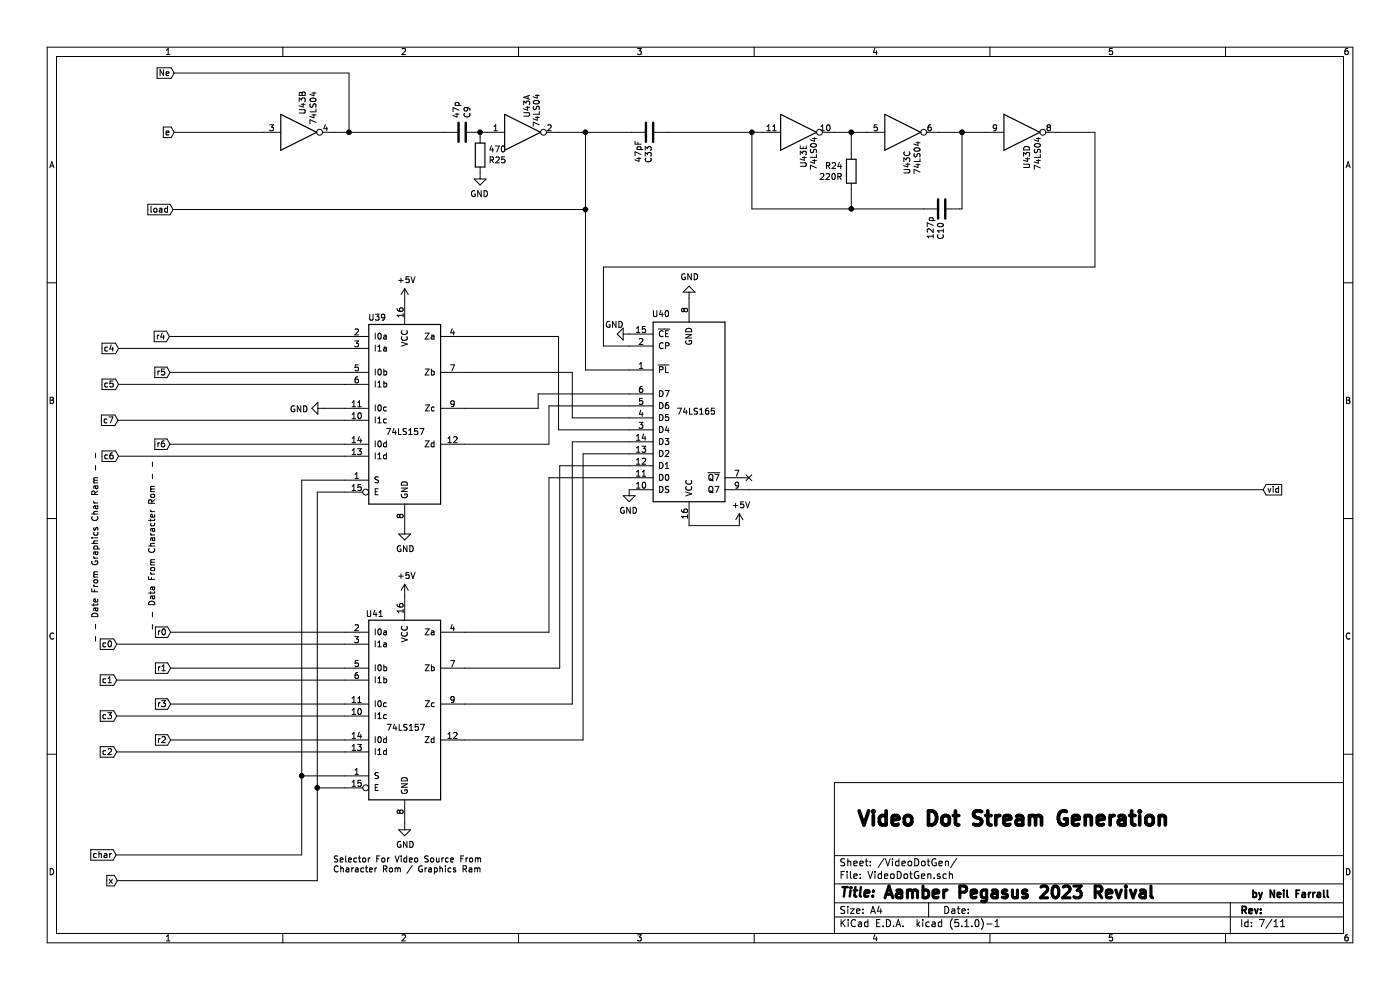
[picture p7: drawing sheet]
EESchema Schematic File Version 4
LIBS:Pegasus2023-cache
EELAYER 29 0
EELAYER END
$Descr A4 11693 8268
encoding utf-8
Sheet 7 11
Title ""
Date ""
Rev ""
Comp ""
Comment1 ""
Comment2 ""
Comment3 ""
Comment4 ""
$EndDescr
$Comp
L 74xx:74LS157 U39
U 1 1
P 3380 3410
F 0 "U39" H 3150 4170 50  0000 C CNN
F 1 "74LS157" H 3385 3215 50  0000 C CNN
F 2 "Package_DIP:DIP-16_W7.62mm_Socket_LongPads" H 3380 3410 50  0001 C CNN
F 3 "http://www.ti.com/lit/gpn/sn74LS157" H 3380 3410 50  0001 C CNN
	1    3380 3410
	1    0    0    -1  
$EndComp
$Comp
L 74xx:74LS157 U41
U 1 1
P 3380 5880
F 0 "U41" H 3130 6635 50  0000 C CNN
F 1 "74LS157" H 3390 5685 50  0000 C CNN
F 2 "Package_DIP:DIP-16_W7.62mm_Socket_LongPads" H 3380 5880 50  0001 C CNN
F 3 "http://www.ti.com/lit/gpn/sn74LS157" H 3380 5880 50  0001 C CNN
	1    3380 5880
	1    0    0    -1  
$EndComp
$Comp
L 74xx:74LS165 U40
U 1 1
P 5755 3490
F 0 "U40" H 5520 2625 50  0000 C CNN
F 1 "74LS165" H 5815 3440 50  0000 C CNN
F 2 "Package_DIP:DIP-16_W7.62mm_Socket_LongPads" H 5755 3490 50  0001 C CNN
F 3 "http://www.ti.com/lit/gpn/sn74LS165" H 5755 3490 50  0001 C CNN
	1    5755 3490
	1    0    0    1   
$EndComp
$Comp
L 74xx:74LS04 U43
U 2 1
P 2495 1105
F 0 "U43" V 2525 960 50  0000 R CNN
F 1 "74LS04" V 2615 1045 50  0000 R CNN
F 2 "Package_DIP:DIP-14_W7.62mm_Socket_LongPads" H 2495 1105 50  0001 C CNN
F 3 "http://www.ti.com/lit/gpn/sn74LS04" H 2495 1105 50  0001 C CNN
	2    2495 1105
	1    0    0    1   
$EndComp
$Comp
L 74xx:74LS04 U43
U 1 1
P 4365 1105
F 0 "U43" V 4400 985 50  0000 R CNN
F 1 "74LS04" V 4480 1065 50  0000 R CNN
F 2 "Package_DIP:DIP-14_W7.62mm_Socket_LongPads" H 4365 1105 50  0001 C CNN
F 3 "http://www.ti.com/lit/gpn/sn74LS04" H 4365 1105 50  0001 C CNN
	1    4365 1105
	1    0    0    1   
$EndComp
$Comp
L 74xx:74LS04 U43
U 4 1
P 8535 1105
F 0 "U43" V 8575 1415 50  0000 R CNN
F 1 "74LS04" V 8665 1425 50  0000 R CNN
F 2 "Package_DIP:DIP-14_W7.62mm_Socket_LongPads" H 8535 1105 50  0001 C CNN
F 3 "http://www.ti.com/lit/gpn/sn74LS04" H 8535 1105 50  0001 C CNN
	4    8535 1105
	1    0    0    1   
$EndComp
$Comp
L 74xx:74LS04 U43
U 3 1
P 7540 1105
F 0 "U43" V 7575 1460 50  0000 R CNN
F 1 "74LS04" V 7660 1460 50  0000 R CNN
F 2 "Package_DIP:DIP-14_W7.62mm_Socket_LongPads" H 7540 1105 50  0001 C CNN
F 3 "http://www.ti.com/lit/gpn/sn74LS04" H 7540 1105 50  0001 C CNN
	3    7540 1105
	1    0    0    1   
$EndComp
$Comp
L 74xx:74LS04 U43
U 5 1
P 6670 1105
F 0 "U43" V 6710 1405 50  0000 R CNN
F 1 "74LS04" V 6795 1425 50  0000 R CNN
F 2 "Package_DIP:DIP-14_W7.62mm_Socket_LongPads" H 6670 1105 50  0001 C CNN
F 3 "http://www.ti.com/lit/gpn/sn74LS04" H 6670 1105 50  0001 C CNN
	5    6670 1105
	1    0    0    1   
$EndComp
$Comp
L Device:C C10
U 1 1
P 7865 1745
F 0 "C10" H 7605 1740 50  0000 L CNN
F 1 "127p" H 7610 1655 50  0000 L CNN
F 2 "Capacitor_THT:C_Disc_D3.8mm_W2.6mm_P2.50mm" H 7903 1595 50  0001 C CNN
F 3 "~" H 7865 1745 50  0001 C CNN
	1    7865 1745
	0    1    -1   0   
$EndComp
$Comp
L Device:C C9
U 1 1
P 3860 1105
F 0 "C9" H 3975 1151 50  0000 L CNN
F 1 "47p" H 3975 1060 50  0000 L CNN
F 2 "Capacitor_THT:C_Disc_D3.8mm_W2.6mm_P2.50mm" H 3898 955 50  0001 C CNN
F 3 "~" H 3860 1105 50  0001 C CNN
	1    3860 1105
	0    1    -1   0   
$EndComp
$Comp
L Device:R R25
U 1 1
P 4010 1295
F 0 "R25" H 4080 1341 50  0000 L CNN
F 1 "470" H 4080 1250 50  0000 L CNN
F 2 "Resistor_THT:R_Axial_DIN0411_L9.9mm_D3.6mm_P15.24mm_Horizontal" V 3940 1295 50  0001 C CNN
F 3 "~" H 4010 1295 50  0001 C CNN
	1    4010 1295
	1    0    0    1   
$EndComp
$Comp
L Device:R R24
U 1 1
P 7110 1430
F 0 "R24" H 7180 1476 50  0000 L CNN
F 1 "220R" H 7180 1385 50  0000 L CNN
F 2 "Resistor_THT:R_Axial_DIN0411_L9.9mm_D3.6mm_P15.24mm_Horizontal" V 7040 1430 50  0001 C CNN
F 3 "~" H 7110 1430 50  0001 C CNN
	1    7110 1430
	-1   0    0    -1  
$EndComp
Text GLabel 10550 4090 2    50   Input ~ 0
vid
Text GLabel 1455 610  0    50   Input ~ 0
Ne
Text GLabel 1455 1105 0    50   Input ~ 0
e
Text GLabel 980  7355 0    50   Input ~ 0
x
Text GLabel 970  7140 0    50   Input ~ 0
char
Text GLabel 975  5380 0    50   Input ~ 0
c0
Text GLabel 985  3510 0    50   Input ~ 0
c7
Text GLabel 1425 5280 0    50   Input ~ 0
r0
Text GLabel 1420 3710 0    50   Input ~ 0
r6
Text GLabel 975  5680 0    50   Input ~ 0
c1
Text GLabel 975  6280 0    50   Input ~ 0
c2
Text GLabel 975  5980 0    50   Input ~ 0
c3
Text GLabel 990  2910 0    50   Input ~ 0
c4
Text GLabel 990  3210 0    50   Input ~ 0
c5
Text GLabel 990  3810 0    50   Input ~ 0
c6
Text GLabel 1425 5580 0    50   Input ~ 0
r1
Text GLabel 1425 6180 0    50   Input ~ 0
r2
Text GLabel 1425 5880 0    50   Input ~ 0
r3
Text GLabel 1415 2810 0    50   Input ~ 0
r4
Text GLabel 1420 3110 0    50   Input ~ 0
r5
Wire Wire Line
	2880 6580 2650 6580
Wire Wire Line
	2880 4010 2520 4010
Wire Wire Line
	2880 3710 1420 3710
Wire Wire Line
	2880 3110 1420 3110
Wire Wire Line
	2880 2810 1415 2810
Wire Wire Line
	2880 3410 2705 3410
$Comp
L power:GND #PWR085
U 1 1
P 2705 3410
F 0 "#PWR085" H 2705 3160 50  0001 C CNN
F 1 "GND" V 2710 3282 50  0000 R CNN
F 2 "" H 2705 3410 50  0001 C CNN
F 3 "" H 2705 3410 50  0001 C CNN
	1    2705 3410
	0    1    1    0   
$EndComp
$Comp
L power:GND #PWR087
U 1 1
P 3380 4410
F 0 "#PWR087" H 3380 4160 50  0001 C CNN
F 1 "GND" H 3385 4237 50  0000 C CNN
F 2 "" H 3380 4410 50  0001 C CNN
F 3 "" H 3380 4410 50  0001 C CNN
	1    3380 4410
	1    0    0    -1  
$EndComp
$Comp
L power:GND #PWR089
U 1 1
P 3380 6880
F 0 "#PWR089" H 3380 6630 50  0001 C CNN
F 1 "GND" H 3385 6707 50  0000 C CNN
F 2 "" H 3380 6880 50  0001 C CNN
F 3 "" H 3380 6880 50  0001 C CNN
	1    3380 6880
	1    0    0    -1  
$EndComp
$Comp
L power:GND #PWR093
U 1 1
P 5755 2490
F 0 "#PWR093" H 5755 2240 50  0001 C CNN
F 1 "GND" H 5760 2317 50  0000 C CNN
F 2 "" H 5755 2490 50  0001 C CNN
F 3 "" H 5755 2490 50  0001 C CNN
	1    5755 2490
	1    0    0    1   
$EndComp
NoConn ~ 6255 3990
Wire Wire Line
	3880 5280 4585 5280
Wire Wire Line
	4585 5280 4585 3990
Wire Wire Line
	4585 3990 5255 3990
Wire Wire Line
	2880 5280 1425 5280
Wire Wire Line
	2880 5580 1425 5580
Wire Wire Line
	2880 5880 1425 5880
Wire Wire Line
	2880 6180 1425 6180
Wire Wire Line
	3880 5580 4675 5580
Wire Wire Line
	4675 5580 4675 3890
Wire Wire Line
	4675 3890 5255 3890
Wire Wire Line
	3880 5880 4780 5880
Wire Wire Line
	4780 5880 4780 3690
Wire Wire Line
	4780 3690 5255 3690
Wire Wire Line
	3880 6180 4870 6180
Wire Wire Line
	4870 6180 4870 3790
Wire Wire Line
	4870 3790 5255 3790
Wire Wire Line
	3880 2810 4665 2810
Wire Wire Line
	3880 3110 4780 3110
Wire Wire Line
	4780 3110 4780 3490
Wire Wire Line
	4780 3490 5255 3490
Wire Wire Line
	3880 3410 4495 3410
Wire Wire Line
	3880 3710 4585 3710
Wire Wire Line
	4585 3710 4585 3390
Wire Wire Line
	4585 3390 5255 3390
Wire Wire Line
	4495 3410 4495 3290
Wire Wire Line
	4495 3290 5255 3290
Wire Wire Line
	4665 2810 4665 3590
Wire Wire Line
	4665 3590 5255 3590
$Comp
L power:GND #PWR092
U 1 1
P 5255 4090
F 0 "#PWR092" H 5255 3840 50  0001 C CNN
F 1 "GND" H 5260 3917 50  0000 C CNN
F 2 "" H 5255 4090 50  0001 C CNN
F 3 "" H 5255 4090 50  0001 C CNN
	1    5255 4090
	-1   0    0    -1  
$EndComp
$Comp
L power:GND #PWR091
U 1 1
P 5255 2790
F 0 "#PWR091" H 5255 2540 50  0001 C CNN
F 1 "GND" V 5330 2745 50  0000 R CNN
F 2 "" H 5255 2790 50  0001 C CNN
F 3 "" H 5255 2790 50  0001 C CNN
	1    5255 2790
	0    1    -1   0   
$EndComp
Wire Wire Line
	5255 2890 5040 2890
Wire Wire Line
	5255 3090 4890 3090
$Comp
L power:+5V #PWR094
U 1 1
P 6175 4390
F 0 "#PWR094" H 6175 4240 50  0001 C CNN
F 1 "+5V" H 6190 4563 50  0000 C CNN
F 2 "" H 6175 4390 50  0001 C CNN
F 3 "" H 6175 4390 50  0001 C CNN
	1    6175 4390
	1    0    0    -1  
$EndComp
Wire Wire Line
	5755 4390 6175 4390
$Comp
L power:+5V #PWR086
U 1 1
P 3380 2510
F 0 "#PWR086" H 3380 2360 50  0001 C CNN
F 1 "+5V" H 3395 2683 50  0000 C CNN
F 2 "" H 3380 2510 50  0001 C CNN
F 3 "" H 3380 2510 50  0001 C CNN
	1    3380 2510
	1    0    0    -1  
$EndComp
$Comp
L power:+5V #PWR088
U 1 1
P 3380 4980
F 0 "#PWR088" H 3380 4830 50  0001 C CNN
F 1 "+5V" H 3395 5153 50  0000 C CNN
F 2 "" H 3380 4980 50  0001 C CNN
F 3 "" H 3380 4980 50  0001 C CNN
	1    3380 4980
	1    0    0    -1  
$EndComp
Wire Wire Line
	4010 1105 4065 1105
Connection ~ 4010 1105
$Comp
L power:GND #PWR090
U 1 1
P 4010 1445
F 0 "#PWR090" H 4010 1195 50  0001 C CNN
F 1 "GND" H 4015 1272 50  0000 C CNN
F 2 "" H 4010 1445 50  0001 C CNN
F 3 "" H 4010 1445 50  0001 C CNN
	1    4010 1445
	-1   0    0    -1  
$EndComp
Wire Wire Line
	3710 1105 2915 1105
Connection ~ 2915 1105
Wire Wire Line
	2915 1105 2795 1105
Wire Wire Line
	2880 4110 2650 4110
Wire Wire Line
	2650 4110 2650 6580
Connection ~ 2650 6580
Wire Wire Line
	2880 6480 2520 6480
Wire Wire Line
	2520 6480 2520 4010
Connection ~ 2520 6480
Text Notes 7370 7520 0    98   ~ 20
Aamber Pegasus 2023 Revival
Text Notes 10445 7510 0    59   ~ 12
by Neil Farrall
Text Notes 7150 6915 0    118  ~ 24
Video Dot Stream Generation
Text Notes 2780 7295 0    51   ~ 0
Selector For Video Source From\nCharacter Rom / Graphics Ram
Wire Wire Line
	975  6280 2880 6280
Wire Wire Line
	975  5980 2880 5980
Wire Wire Line
	975  5680 2880 5680
Wire Wire Line
	975  5380 2880 5380
Wire Wire Line
	990  3810 2880 3810
Wire Wire Line
	985  3510 2880 3510
Wire Wire Line
	990  3210 2880 3210
Wire Wire Line
	990  2910 2880 2910
Wire Wire Line
	2650 6580 2650 7355
Wire Wire Line
	2650 7355 980  7355
Wire Wire Line
	2520 6480 2520 7140
Wire Wire Line
	2520 7140 970  7140
Text Notes 830  5370 1    51   ~ 0
- - Date From Graphics Char Ram - -
Text Notes 1305 5270 1    51   ~ 0
- - Data From Character Rom - -
Wire Wire Line
	2195 1105 1455 1105
Wire Wire Line
	1455 610  2915 610 
Wire Wire Line
	2915 610  2915 1105
Wire Wire Line
	6255 4090 10550 4090
Wire Wire Line
	8835 1105 9145 1105
$Comp
L Device:C C33
U 1 1
P 5425 1105
F 0 "C33" H 5165 1100 50  0000 L CNN
F 1 "47pF" H 5170 1015 50  0000 L CNN
F 2 "Capacitor_THT:C_Disc_D3.8mm_W2.6mm_P2.50mm" H 5463 955 50  0001 C CNN
F 3 "~" H 5425 1105 50  0001 C CNN
	1    5425 1105
	0    1    -1   0   
$EndComp
Wire Wire Line
	7240 1105 7110 1105
Wire Wire Line
	8235 1105 8035 1105
Wire Wire Line
	6370 1105 6280 1105
Wire Wire Line
	6280 1105 6280 1745
Connection ~ 6280 1105
Wire Wire Line
	7110 1280 7110 1105
Connection ~ 7110 1105
Wire Wire Line
	7110 1105 6970 1105
Wire Wire Line
	7110 1580 7110 1745
Wire Wire Line
	7110 1745 6280 1745
Wire Wire Line
	7110 1745 7715 1745
Connection ~ 7110 1745
Wire Wire Line
	8015 1745 8035 1745
Wire Wire Line
	8035 1745 8035 1105
Connection ~ 8035 1105
Wire Wire Line
	8035 1105 7840 1105
Wire Wire Line
	4890 3090 4890 1750
Wire Wire Line
	4890 1105 4665 1105
Text GLabel 1445 1750 0    50   Input ~ 0
load
Wire Wire Line
	5040 2230 9145 2230
Wire Wire Line
	9145 2230 9145 1105
Wire Wire Line
	5040 2230 5040 2890
Wire Wire Line
	6280 1105 5575 1105
Wire Wire Line
	1445 1750 4890 1750
Wire Wire Line
	4890 1105 5275 1105
Connection ~ 4890 1750
Connection ~ 4890 1105
Wire Wire Line
	4890 1105 4890 1750
Wire Wire Line
	4010 1145 4010 1105
$EndSCHEMATC
